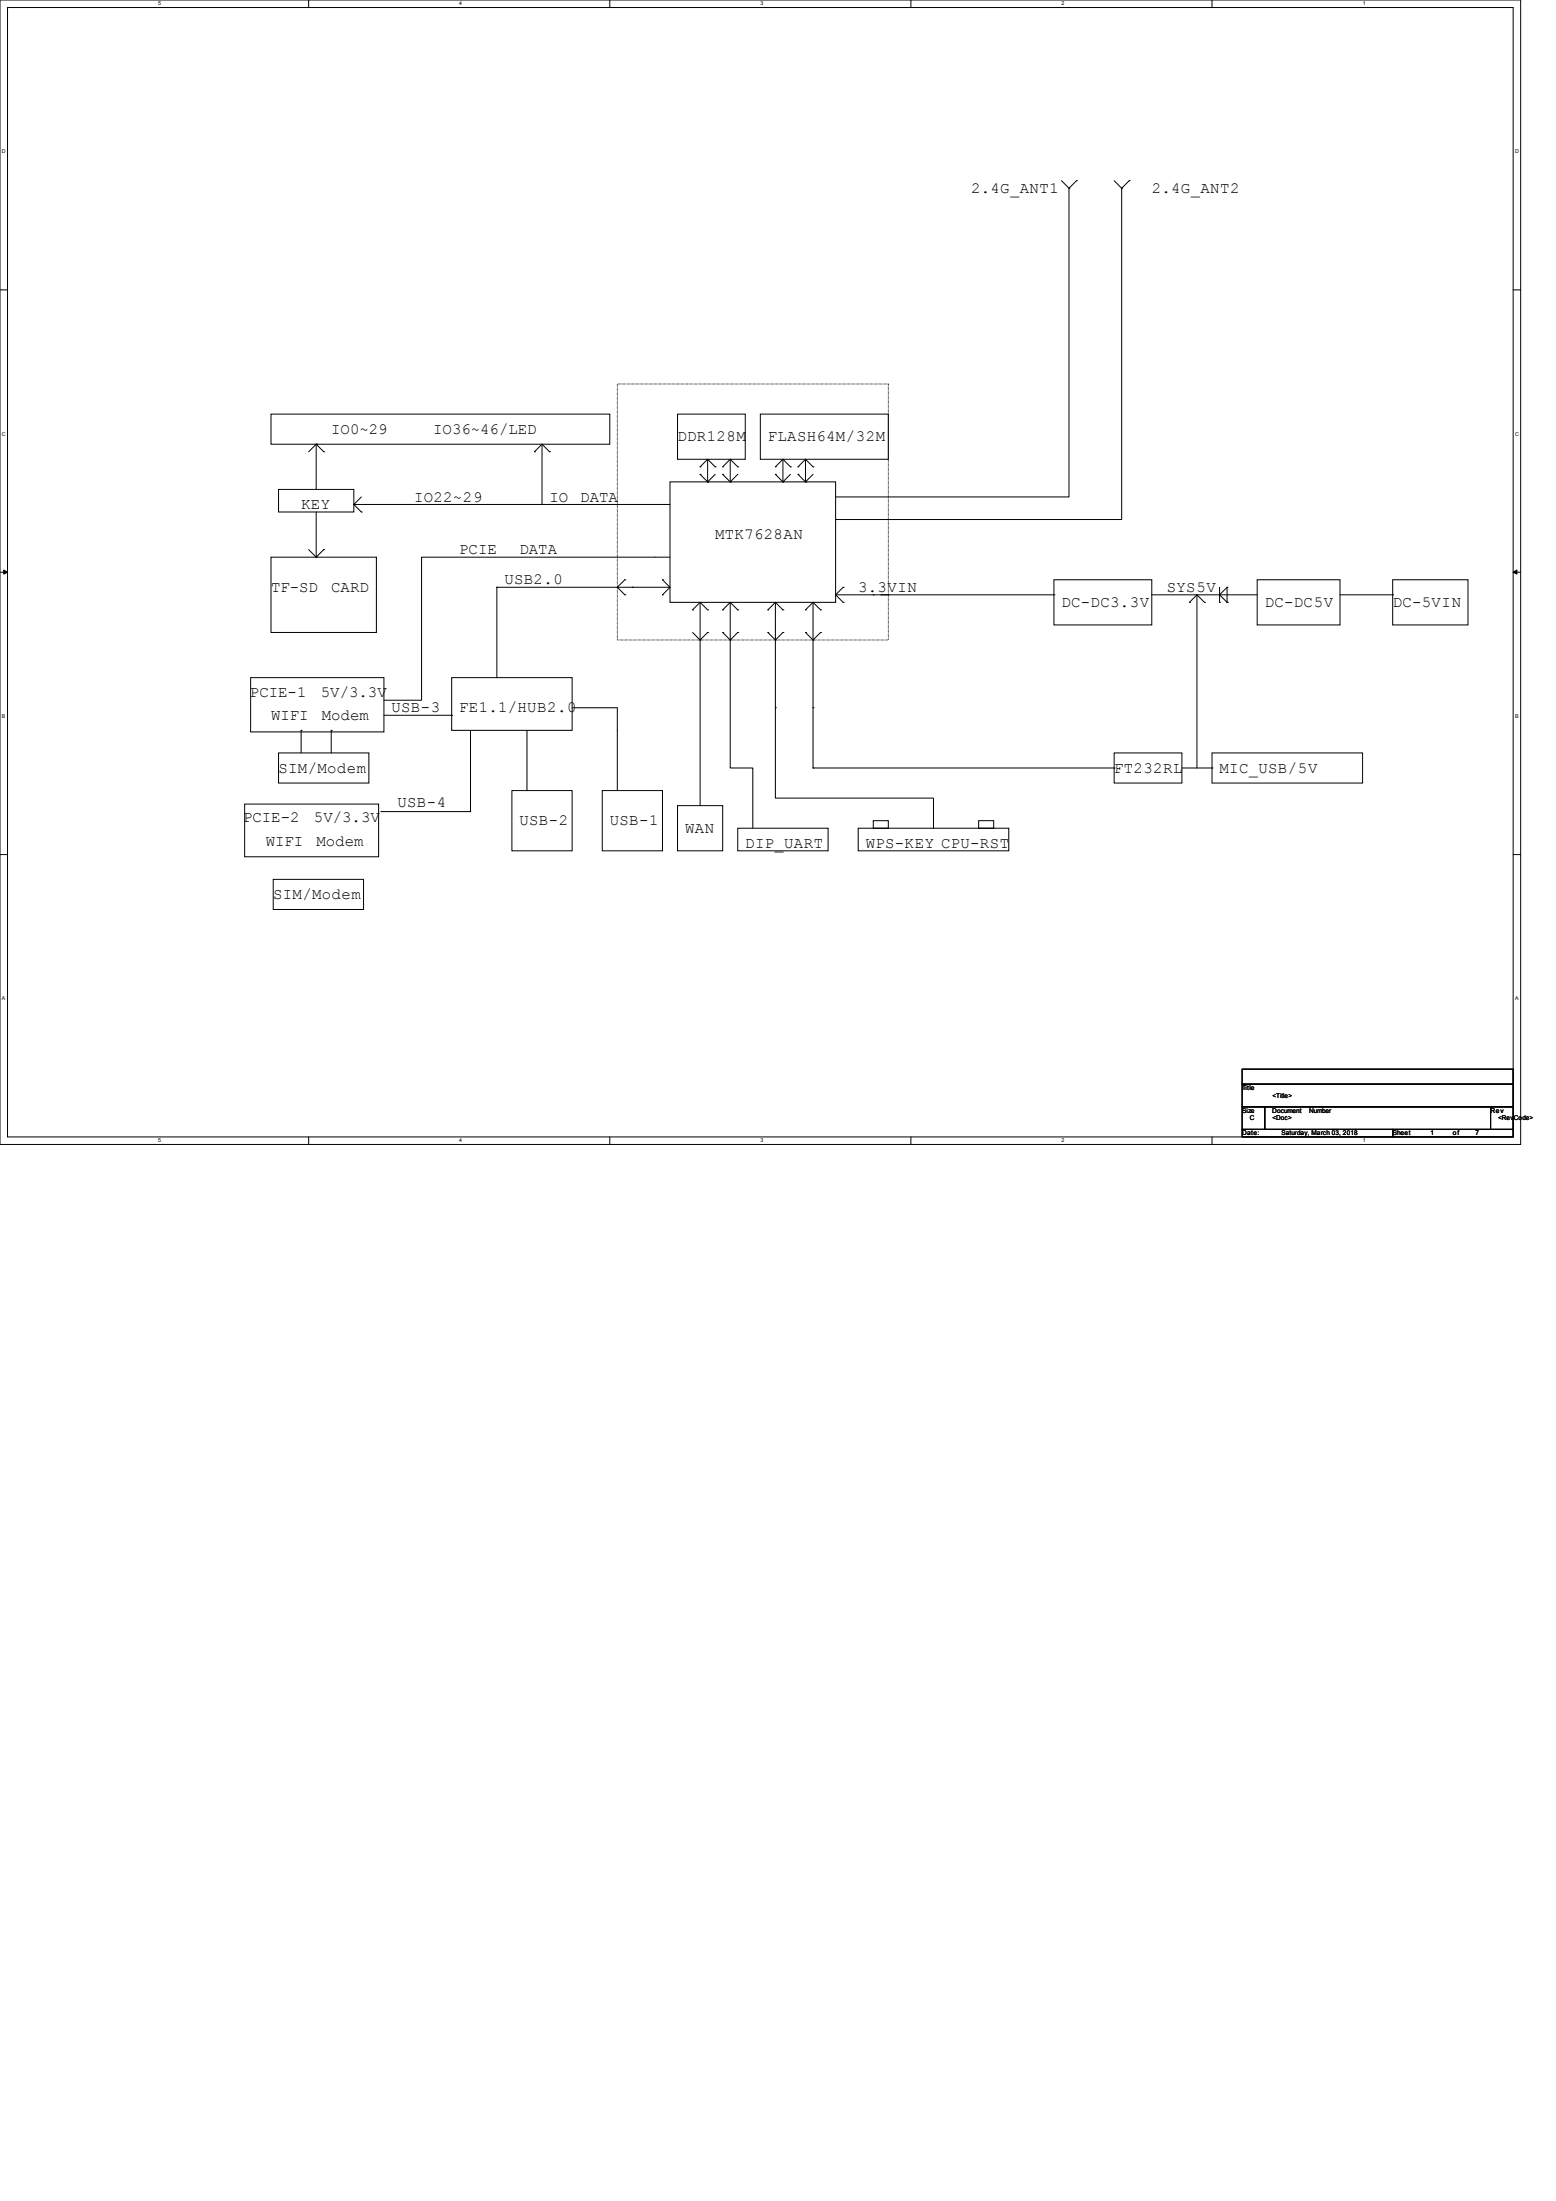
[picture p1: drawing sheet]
<svg xmlns="http://www.w3.org/2000/svg" width="210mm" height="297mm" viewBox="0 0 210 297" stroke-linecap="round" stroke-linejoin="round" font-family="sans-serif">
<path d="M0 0h205.2v154.4h-205.2zM1 1h203.2v152.4h-203.2z" fill="none" stroke="#000" stroke-width=".13"/>
<g fill="#fff">
<path d="M21.3 .1h.4v.8h-.4z"/>
<path d="M21.3 153.5h.4v.8h-.4z"/>
</g>
<path d="M41.7 0v1M41.7 153.4v1" fill="none" stroke="#000" stroke-width=".13"/>
<g fill="#fff">
<path d="M62 .1h.4v.8h-.4z"/>
<path d="M62 153.5h.4v.8h-.4z"/>
</g>
<path d="M82.3 0v1M82.3 153.4v1" fill="none" stroke="#000" stroke-width=".13"/>
<g fill="#fff">
<path d="M102.6 .1h.4v.8h-.4z"/>
<path d="M102.6 153.5h.4v.8h-.4z"/>
</g>
<path d="M122.9 0v1M122.9 153.4v1" fill="none" stroke="#000" stroke-width=".13"/>
<g fill="#fff">
<path d="M143.3 .1h.3v.8h-.3z"/>
<path d="M143.3 153.5h.3v.8h-.3z"/>
</g>
<path d="M163.6 0v1M163.6 153.4v1" fill="none" stroke="#000" stroke-width=".13"/>
<g fill="#fff">
<path d="M183.9 .1h.4v.8h-.4z"/>
<path d="M183.9 153.5h.4v.8h-.4z"/>
<path d="M.3 20.1h.5v.8h-.5z"/>
<path d="M204.5 20.1h.5v.8h-.5z"/>
<path d="M.3 58.2h.5v.8h-.5z"/>
<path d="M204.5 58.2h.5v.8h-.5z"/>
</g>
<path d="M0 39.1h1M204.2 39.1h1" fill="none" stroke="#000" stroke-width=".13"/>
<g fill="#fff">
<path d="M.3 96.3h.4v.8h-.4z"/>
<path d="M204.5 96.3h.4v.8h-.4z"/>
</g>
<path d="M0 77.2h1M204.2 77.2h1" fill="none" stroke="#000" stroke-width=".13"/>
<path d="M.5 76.9l.5 .3-.5 .3zM204.2 77.2l.5-.3v.6z" fill="#000" stroke="#000" stroke-width=".13"/>
<g fill="#fff">
<path d="M.3 134.4h.4v.8h-.4z"/>
<path d="M204.5 134.4h.4v.8h-.4z"/>
</g>
<g fill="none" stroke="#000" stroke-width=".13">
<path d="M143.3 24.4l1 1M144.3 25.4v41.7h-31.5M144.3 25.4h.1M145.3 24.4h.1M145.3 24.4l-1 1M150.4 24.4l1 1M151.4 25.4v44.7h-31.5M151.4 25.4h.1M152.4 24.4h.1M152.4 24.4l-1 1M36.6 55.9h45.7v4h-45.7zM42.7 59.9h.1"/>
<path d="M42.7 59.9v6.1M42.7 59.9l-1 1.1M42.7 59.9l1 1.1M73.2 59.9v8.2h17.2M73.2 59.9l-1.1 1.1M73.2 59.9l1 1.1M83.3 51.8h36.6v34.6h-36.6zM91.4 55.9h9.2v6.1h-9.2zM102.6 55.9h17.3v6.1h-17.3zM36.6 75.2h14.2v10.1h-14.2zM37.6 66h10.2v3.1h-10.2zM41.7 74.2l1 1"/>
<path d="M42.7 75.2h.1M42.7 69.1v6.1M43.7 61h.1M43.7 74.2h.1M43.7 74.2l-1 1M47.8 68.1h.1M47.8 68.1h25.4M47.8 68.1l1 1M48.8 69.1h.1M48.8 67.1l-1 1M67.1 79.2h.1M67.1 79.2h23.3"/>
<path d="M67.1 79.2v12.2M72.1 61h.1M74.2 61h.1M83.3 79.2h.1M83.3 79.2l1 1.1M84.3 78.2h.1M84.3 78.2l-1 1M85.3 79.2h.1M89.4 78.2h.1M89.4 78.2l1 1M90.4 65h22.4v16.3h-22.4zM90.4 75.2h-33.5v19.3h-5.1"/>
<path d="M90.4 79.2l-1 1.1M94.5 63h.1M94.5 64h.1M94.5 64l1 1M95.5 65h.1M95.5 62v3M95.5 62l-1 1M95.5 62l1 1M96.5 63h.1M96.5 64l-1 1M97.5 64h.1M97.5 63h.1"/>
<path d="M97.5 64l1.1 1M98.6 65h.1M98.6 62v3M98.6 62l-1.1 1M98.6 62l1 1M99.6 63h.1M99.6 64l-1 1M104.6 63h.1M104.6 64h.1M104.6 64l1.1 1M105.7 65h.1M105.7 62v3"/>
<path d="M105.7 62l1 1M105.7 62l-1.1 1M106.7 63h.1M106.7 64l-1 1M107.7 63h.1M107.7 64h.1M107.7 64l1 1M108.7 65h.1M108.7 62v3M108.7 62l1 1M108.7 62l-1 1M109.7 63h.1"/>
<path d="M109.7 64l-1 1M112.8 70.1h7.1M113.8 79.2h.1M113.8 79.2l-1 1.1M117.9 70.1h.1M119.9 70.1h.1M142.2 78.2h13.2v6.1h-13.2zM164.6 79.2v2.1M165.6 79.2h.1M165.6 79.2l-1 1.1 1 1M165.6 79.2v2.1M169.7 78.2h11.1v6.1h-11.1z"/>
<path d="M188 78.2h10.1v6.1h-10.1zM33.8 91.4h18v7.4h-18zM40.6 98.6h.1M40.6 98.6v3M44.7 98.6h.1M44.7 98.6v3M51.8 96.5h9.2M61 91.4h16.2v7.2h-16.2zM61 96.5h.1M63.5 98.6v10.9M71.1 98.6v8.1M77.2 95.5h6.1v11.2"/>
<path d="M84.3 80.3h.1M89.4 80.3h.1M93.5 82.3h.1M93.5 85.3l1 1.1M94.5 86.4h.1M94.5 81.3v27.4M94.5 81.3l-1 1M94.5 81.3l1 1M95.5 82.3h.1M95.5 85.3h.1M95.5 85.3l-1 1.1M97.5 82.3h.1"/>
<path d="M97.5 85.3h.1M97.5 85.3l1.1 1.1M98.6 86.4h.1M98.6 86.4v17.2h3v8.2M98.6 81.3v5.1M98.6 81.3l1 1M98.6 81.3l-1.1 1M99.6 82.3h.1M99.6 85.3h.1M99.6 85.3l-1 1.1M103.6 82.3h.1M103.6 85.3h.1"/>
<path d="M103.6 85.3l1 1.1M104.6 86.4h.1M104.6 95.5h.1M104.6 95.5v12.2h21.4v4.1M104.6 81.3v14.2M104.6 81.3l1.1 1M104.6 81.3l-1 1M105.7 82.3h.1M105.7 85.3h.1M105.7 85.3l-1.1 1.1M108.7 82.3h.1M108.7 85.3h.1"/>
<path d="M108.7 85.3l1 1.1M109.7 86.4h.1M109.7 95.5h.1M109.7 81.3v22.3M109.7 81.3l1 1M109.7 81.3l-1 1M110.7 82.3h.1M110.7 85.3h.1M110.7 85.3l-1 1.1M112.8 80.3h29.4M112.8 80.3l1 1M113.8 81.3h.1"/>
<path d="M117.9 80.3h.1M119.9 80.3h.1M142.2 80.3h.1M155.4 80.3h14.3M160.5 81.3h.1M161.5 80.3v23.3M161.5 80.3l-1 1M161.5 80.3l1.1 1M162.6 81.3h.1M164.6 81.3h.1M165.6 81.3h.1M180.8 80.3h7.2"/>
<path d="M188 80.3h.1M0 115.3h1M33 108.5h18.1v7.1h-18.1zM36.9 118.7h12.2v4h-12.2zM37.6 101.6h12.2v4.1h-12.2zM51.4 109.5h12M63.4 109.5h.1M69.1 106.7h8.1v8.1h-8.1zM81.3 106.7h8.1v8.1h-8.1zM91.4 108.7h6.1v6.1h-6.1zM99.6 111.8h12.2v3h-12.2zM109.7 103.6h.1"/>
<path d="M109.7 103.6h40.7M115.8 111.8h20.3v3h-20.3zM117.9 110.7h2v1.1h-2zM132.1 110.7h2v1.1h-2zM150.4 101.6h9.1v4.1h-9.1zM150.4 103.6h.1M159.5 103.6h4.1M163.6 101.6h20.3v4.1h-20.3zM163.6 103.6h.1M204.2 115.3h1M167.6 144.3h36.6v2h-36.6zM167.6 146.3h36.6v3.1h-36.6z"/>
<path d="M167.6 149.4h3.1v3h-3.1zM167.6 152.4h20.4v1h-20.4zM170.7 149.4h30.5v3h-30.5zM188 152.4h16.2v1h-16.2zM201.2 149.4h3v3h-3z"/>
</g>
<g font-size="2.1">
<text x="131.1" y="26">2.4G_ANT1</text>
<text x="155.5" y="26">2.4G_ANT2</text>
<text x="44.7" y="58.5">IO0~29</text>
<text x="58.5" y="58.5">IO36~46/LED</text>
<text x="91.4" y="59.6">DDR128M</text>
<text x="103.6" y="59.6">FLASH64M/32M</text>
<text x="40.6" y="68.7">KEY</text>
<text x="55.9" y="67.7">IO22~29</text>
<text x="74.2" y="67.7">IO</text>
<text x="78.3" y="67.7">DATA</text>
<text x="62" y="74.8">PCIE</text>
<text x="70.1" y="74.8">DATA</text>
<text x="96.5" y="72.8">MTK7628AN</text>
<text x="36.6" y="79.9">TF-SD</text>
<text x="44.7" y="79.9">CARD</text>
<text x="68.1" y="78.9">USB2.0</text>
<text x="115.8" y="79.9">3.3VIN</text>
<text x="143.3" y="81.9">DC-DC3.3V</text>
<text x="157.5" y="79.9">SYS5V</text>
<text x="170.7" y="81.9">DC-DC5V</text>
<text x="188" y="81.9">DC-5VIN</text>
<text x="33.7" y="94.1">PCIE-1</text>
<text x="43.3" y="94.1">5V/3.3V</text>
<text x="36.6" y="97.2">WIFI</text>
<text x="43.4" y="97.2">Modem</text>
<text x="52.8" y="96.1">USB-3</text>
<text x="62" y="96.1">FE1.1/HUB2.0</text>
<text x="37.6" y="104.3">SIM/Modem</text>
<text x="150.4" y="104.3">FT232RL</text>
<text x="164.6" y="104.3">MIC_USB/5V</text>
<text x="32.8" y="110.9">PCIE-2</text>
<text x="42.4" y="110.9">5V/3.3V</text>
<text x="53.6" y="108.9">USB-4</text>
<text x="70.1" y="111.4">USB-2</text>
<text x="82.3" y="111.4">USB-1</text>
<text x="92.5" y="112.4">WAN</text>
<text x="35.9" y="114.2">WIFI</text>
<text x="42.7" y="114.2">Modem</text>
<text x="100.6" y="114.4">DIP_UART</text>
<text x="116.8" y="114.4">WPS-KEY CPU-RST</text>
<text x="36.9" y="121.3">SIM/Modem</text>
</g>
<g font-size=".9">
<text x="167.6" y="147.1">Title</text>
<text x="171.7" y="148.1">&lt;Title&gt;</text>
<text x="167.6" y="150.2">Size</text>
<text x="167.6" y="153.2">Date:</text>
<text x="168.7" y="151.2">C</text>
<text x="171.7" y="150.2">Document</text>
<text x="171.7" y="151.2">&lt;Doc&gt;</text>
<text x="173" y="153.2">Saturday, March 03, 2018</text>
<text x="176.7" y="150.2">Number</text>
<text x="188" y="153.2">Sheet</text>
<text x="193.1" y="153.2">1</text>
<text x="196.1" y="153.2">of</text>
<text x="199.2" y="153.2">7</text>
<text x="201.2" y="150.2">Rev</text>
<text x="202.2" y="151.2">&lt;RevCode&gt;</text>
</g>
<g font-size=".7">
<text x="21.3" y=".7">5</text>
<text x="62" y=".7">4</text>
<text x="102.6" y=".7">3</text>
<text x="143.3" y=".7">2</text>
<text x="183.9" y=".7">1</text>
<text x=".3" y="20.7">D</text>
<text x="204.5" y="20.7">D</text>
<text x=".3" y="58.8">C</text>
<text x="204.5" y="58.8">C</text>
<text x=".3" y="96.9">B</text>
<text x="204.5" y="96.9">B</text>
<text x=".3" y="135">A</text>
<text x="204.5" y="135">A</text>
<text x="21.3" y="154.2">5</text>
<text x="62" y="154.2">4</text>
<text x="102.6" y="154.2">3</text>
<text x="143.3" y="154.2">2</text>
<text x="183.9" y="154.2">1</text>
</g>
</svg>
